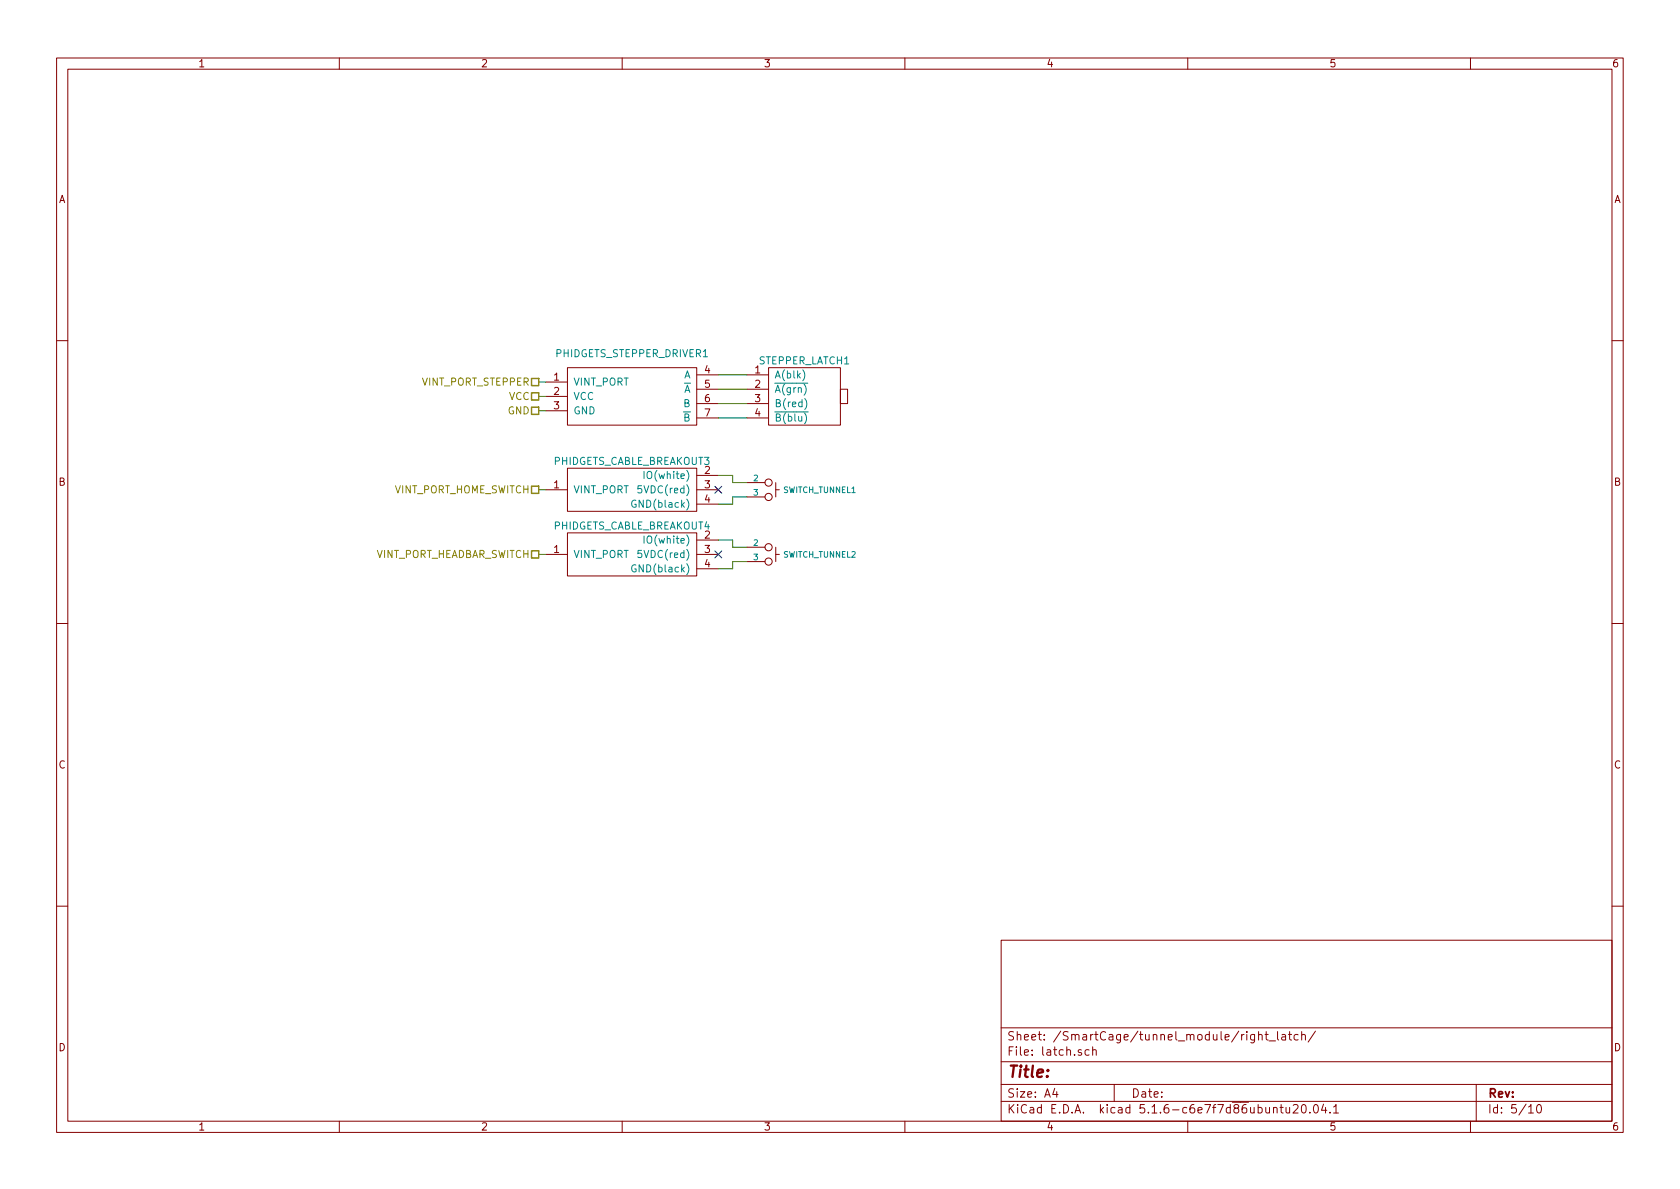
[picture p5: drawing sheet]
EESchema Schematic File Version 4
EELAYER 30 0
EELAYER END
$Descr A4 11693 8268
encoding utf-8
Sheet 5 10
Title ""
Date ""
Rev ""
Comp ""
Comment1 ""
Comment2 ""
Comment3 ""
Comment4 ""
$EndDescr
$Comp
L smart_cage_wiring:STEPPER_LATCH STEPPER_LATCH1
U 1 1
P 5600 2750
AR Path="/5EDA5871/5EE1E8C1/5EE26FC2/5EE274F1" Ref="STEPPER_LATCH1"  Part="1" 
AR Path="/5EDA5871/5EE1E8C1/5EE39764/5EE274F1" Ref="STEPPER_LATCH2"  Part="1" 
F 0 "STEPPER_LATCH2" H 5600 3000 50  0000 C CNN
F 1 "STEPPER_LATCH" H 5600 2500 50  0001 C CNN
F 2 "" H 5600 2750 50  0001 C CNN
F 3 "" H 5600 2750 50  0001 C CNN
F 4 "SY28STH45-0674A" H 5600 2750 50  0001 C CNN "PartNumber"
F 5 "Stepper Motor Bipolar 200 Steps Per Rev 0.67 A Per Phase" H 5600 2750 50  0001 C CNN "Description"
	1    5600 2750
	1    0    0    -1  
$EndComp
$Comp
L smart_cage_wiring:PHIDGETS_STEPPER_DRIVER PHIDGETS_STEPPER_DRIVER1
U 1 1
P 4400 2750
AR Path="/5EDA5871/5EE1E8C1/5EE26FC2/5EE27B73" Ref="PHIDGETS_STEPPER_DRIVER1"  Part="1" 
AR Path="/5EDA5871/5EE1E8C1/5EE39764/5EE27B73" Ref="PHIDGETS_STEPPER_DRIVER2"  Part="1" 
F 0 "PHIDGETS_STEPPER_DRIVER2" H 4400 3050 50  0000 C CNN
F 1 "PHIDGETS_STEPPER_DRIVER" H 4400 2500 50  0001 C CNN
F 2 "" H 4400 2750 50  0001 C CNN
F 3 "" H 4400 2750 50  0001 C CNN
F 4 "phidgets" H 4400 2750 50  0001 C CNN "Vendor"
F 5 "HUB0000_0" H 4400 2750 50  0001 C CNN "PartNumber"
F 6 "VINT Hub Phidget" H 4400 2750 50  0001 C CNN "Description"
	1    4400 2750
	1    0    0    -1  
$EndComp
Wire Wire Line
	5000 2600 5200 2600
Wire Wire Line
	5000 2700 5200 2700
Wire Wire Line
	5000 2800 5200 2800
Wire Wire Line
	5000 2900 5200 2900
Text HLabel 3750 2650 0    50   UnSpc ~ 0
VINT_PORT_STEPPER
Wire Wire Line
	3750 2650 3800 2650
Text HLabel 3750 3850 0    50   UnSpc ~ 0
VINT_PORT_HEADBAR_SWITCH
Text HLabel 3750 3400 0    50   UnSpc ~ 0
VINT_PORT_HOME_SWITCH
Text HLabel 3750 2750 0    50   UnSpc ~ 0
VCC
Text HLabel 3750 2850 0    50   UnSpc ~ 0
GND
Wire Wire Line
	3750 2750 3800 2750
Wire Wire Line
	3750 2850 3800 2850
$Comp
L smart_cage_wiring:PHIDGETS_CABLE_BREAKOUT PHIDGETS_CABLE_BREAKOUT3
U 1 1
P 4400 3400
AR Path="/5EDA5871/5EE1E8C1/5EE26FC2/5EE2D208" Ref="PHIDGETS_CABLE_BREAKOUT3"  Part="1" 
AR Path="/5EDA5871/5EE1E8C1/5EE39764/5EE2D208" Ref="PHIDGETS_CABLE_BREAKOUT5"  Part="1" 
F 0 "PHIDGETS_CABLE_BREAKOUT5" H 4400 3600 50  0000 C CNN
F 1 "PHIDGETS_CABLE_BREAKOUT" H 4400 3200 50  0001 C CNN
F 2 "" H 4400 3400 50  0001 C CNN
F 3 "" H 4400 3400 50  0001 C CNN
F 4 "phidgets" H 4400 3400 50  0001 C CNN "Vendor"
F 5 "3002_0" H 4400 3400 50  0001 C CNN "PartNumber"
F 6 "Phidget Cable 60cm" H 4400 3400 50  0001 C CNN "Description"
	1    4400 3400
	1    0    0    -1  
$EndComp
$Comp
L smart_cage_wiring:SWITCH_TUNNEL SWITCH_TUNNEL1
U 1 1
P 5350 3400
AR Path="/5EDA5871/5EE1E8C1/5EE26FC2/5EE2E6C7" Ref="SWITCH_TUNNEL1"  Part="1" 
AR Path="/5EDA5871/5EE1E8C1/5EE39764/5EE2E6C7" Ref="SWITCH_TUNNEL3"  Part="1" 
F 0 "SWITCH_TUNNEL3" H 5450 3400 40  0000 L CNN
F 1 "SWITCH_TUNNEL" H 5350 3300 40  0001 C CNN
F 2 "" H 5450 3600 60  0001 C CNN
F 3 "" V 5300 3400 60  0000 C CNN
	1    5350 3400
	1    0    0    -1  
$EndComp
NoConn ~ 5000 3400
Wire Wire Line
	5000 3300 5100 3300
Wire Wire Line
	5100 3300 5100 3350
Wire Wire Line
	5100 3350 5200 3350
Wire Wire Line
	5000 3500 5100 3500
Wire Wire Line
	5100 3500 5100 3450
Wire Wire Line
	5100 3450 5200 3450
$Comp
L smart_cage_wiring:PHIDGETS_CABLE_BREAKOUT PHIDGETS_CABLE_BREAKOUT4
U 1 1
P 4400 3850
AR Path="/5EDA5871/5EE1E8C1/5EE26FC2/5EE32D1F" Ref="PHIDGETS_CABLE_BREAKOUT4"  Part="1" 
AR Path="/5EDA5871/5EE1E8C1/5EE39764/5EE32D1F" Ref="PHIDGETS_CABLE_BREAKOUT6"  Part="1" 
F 0 "PHIDGETS_CABLE_BREAKOUT6" H 4400 4050 50  0000 C CNN
F 1 "PHIDGETS_CABLE_BREAKOUT" H 4400 3650 50  0001 C CNN
F 2 "" H 4400 3850 50  0001 C CNN
F 3 "" H 4400 3850 50  0001 C CNN
F 4 "phidgets" H 4400 3850 50  0001 C CNN "Vendor"
F 5 "3002_0" H 4400 3850 50  0001 C CNN "PartNumber"
F 6 "Phidget Cable 60cm" H 4400 3850 50  0001 C CNN "Description"
	1    4400 3850
	1    0    0    -1  
$EndComp
$Comp
L smart_cage_wiring:SWITCH_TUNNEL SWITCH_TUNNEL2
U 1 1
P 5350 3850
AR Path="/5EDA5871/5EE1E8C1/5EE26FC2/5EE32D29" Ref="SWITCH_TUNNEL2"  Part="1" 
AR Path="/5EDA5871/5EE1E8C1/5EE39764/5EE32D29" Ref="SWITCH_TUNNEL4"  Part="1" 
F 0 "SWITCH_TUNNEL4" H 5450 3850 40  0000 L CNN
F 1 "SWITCH_TUNNEL" H 5350 3750 40  0001 C CNN
F 2 "" H 5450 4050 60  0001 C CNN
F 3 "" V 5300 3850 60  0000 C CNN
	1    5350 3850
	1    0    0    -1  
$EndComp
NoConn ~ 5000 3850
Wire Wire Line
	5000 3750 5100 3750
Wire Wire Line
	5100 3750 5100 3800
Wire Wire Line
	5100 3800 5200 3800
Wire Wire Line
	5000 3950 5100 3950
Wire Wire Line
	5100 3950 5100 3900
Wire Wire Line
	5100 3900 5200 3900
Wire Wire Line
	3750 3400 3800 3400
Wire Wire Line
	3750 3850 3800 3850
$EndSCHEMATC
